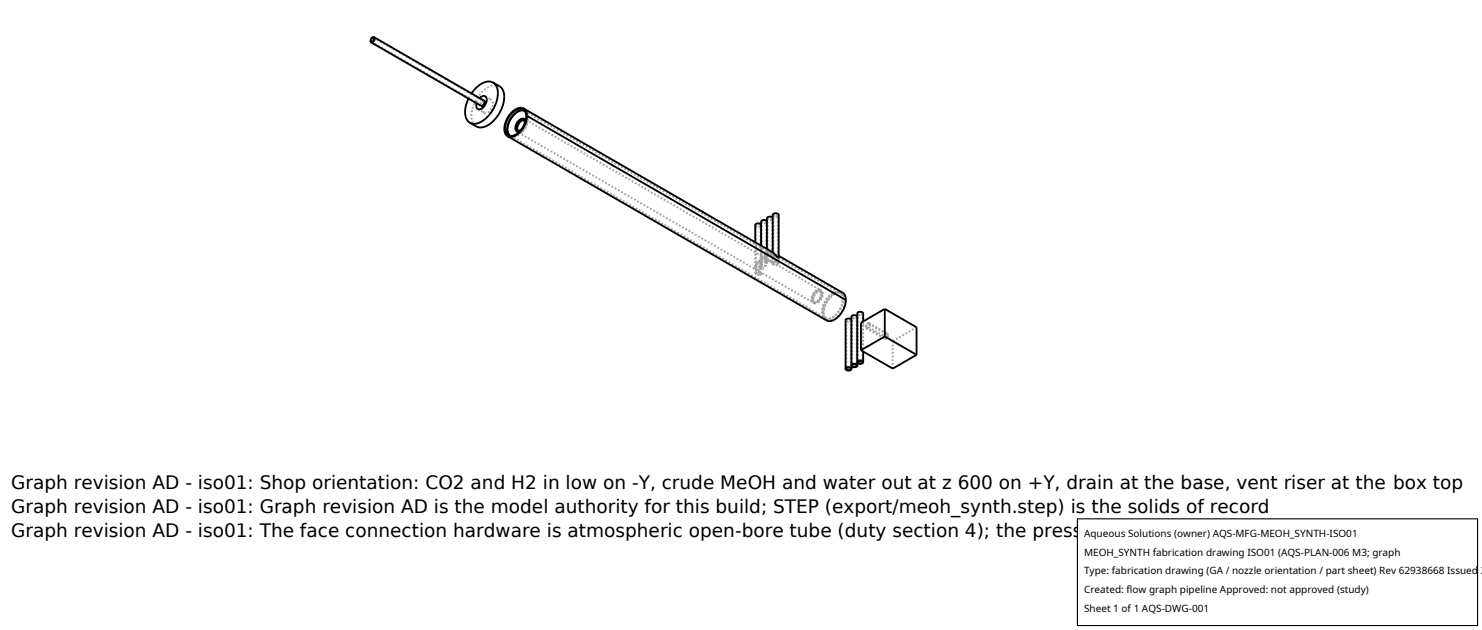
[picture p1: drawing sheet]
<svg xmlns="http://www.w3.org/2000/svg" width="212mm" height="90mm" viewBox="0 0 212 90" stroke-linecap="round" stroke-linejoin="round" font-family="sans-serif">
<g fill="none" stroke="#a0a0a0" stroke-width=".26" stroke-dasharray=".3 .3" stroke-linecap="butt">
<path d="M53.1 6l15.7 9M53.4 5.4l15.7 9.1M67.3 13.3l-.4 .8M68.2 15.6l1 .5M68.5 14l-.4 .8M68.8 15l.2-.1 .1-.3M69 15.4v.4l.2 .3M69.1 14.5l-.4 .2 .1 .3M69.1 14.4h-.2l-.2 .2-.1 .3 .1 .2M69.1 14.6v-.1M69.2 16.1h.4l.4-.3 .3-.5 .1-.5M69.3 13.7l.9 .6"/>
<path d="M70.2 14.3l-.3-.1-.4 .3M70.4 14.8l-.2-.5M71.3 12.3l-.7-.1-.9 .2-.9 .7-.8 1.1-.5 1.2-.2 1.1 .2 .9 .5 .7M72.6 19.3l.3 .2M72.7 19.4l.2 .1M72.9 19.5l.3 .1 .5-.1 .8-.6 .7-1.1 .2-1M72.9 19.4l45 26M72.9 19.4l.3 .1 .4-.1 .9-.6 .7-1 .2-1M73.9 18.6l.2 .1M74 18.7h.1M74.1 18.9l42 24.3M74.1 18.9l.4-.1 .3-.3 .3-.4 .1-.6"/>
<path d="M74.1 18.7h.3l.3-.2 .3-.4 .1-.5M74.1 18.9l.3-.1 .4-.3 .3-.5 .1-.5M74.2 18.8l.6-.6 .3-.8M74.4 18.5l.4-.4 .1-.5M74.7 15.6l.3 .2M74.8 17.1l.1 .1M74.9 17l-.5 .2-.4 .5-.2 .7 .1 .4M74.9 17.2h-.1M75 15.9l35.4 20.4M75 15.8l-.2-.1M75 17.1h-.5l-.5 .6-.2 .7v.3l.2 .2M75.1 17.4l-.1-.1"/>
<path d="M75.1 17.1l34.7 20M75.1 17.6l-.2-.4M75.2 17.5l-.1-.4M75.4 16.8l-.1-.6-.3-.3M75.4 16.8l-.1-.7-.3-.3M107.9 38.1v.4h.2l.5-.5 .1-.5M107.9 32.1l.1 .2 .3 .1 .3-.1 .1-.2M107.9 38.1v-3.5M107.9 39.1v-.9l.2-.5 .4-.3 .2 .1v.2M107.9 39.1h.1M107.9 39.1l.1-.2 .3-.1 .3 .1 .1 .2M108 32.1l.3 .2 .3-.2"/>
<path d="M108 38l.1 .3 .1-.1 .3-.3 .1-.4M108 38.5v.6M108 39.1l.3-.2 .3 .2M108 38v-5.9M108 39.1v-.6M108.2 39.3h.1M108.2 39.3v-.4l.4-1.1M108.5 32h-.3l-.2 .1M108.5 37.3l-.4 .2-.1 .5M108.6 37.2h-.2l-.3 .2-.2 .7M108.6 32.1l-.1-.1M108.6 37.5l-.1-.2"/>
<path d="M108.6 37.8l-.1-.2-.3 .1-.2 .3v.5M108.6 39.1l-.1 .1-.3 .1M108.6 37.5v-5.4M108.6 39.1v-1.3M108.7 36.7l.1 .2 .3 .1 .3-.2 .2-.2M108.7 31.7l.1 .1 .3 .1 .3-.1 .2-.1M108.7 36.9l.1 .2 .3 .1 .3-.2 .2-.2M108.7 38l.1 .4h.1l.5-.4 .2-.4M108.7 36.7v-1.6M108.7 38v-1.1M108.7 37.5l-.1-.3M108.7 37.7l-.3 1.1-.1 .5"/>
<path d="M108.7 39.1l-.1 .1-.3 .1M108.7 37.5v-5.4M108.7 39.1v-1.4M108.8 31.7l.3 .1 .3-.1M108.8 36.7l.1 .1 .2 .1 .2-.1 .1-.2M108.8 36.9l.1 .2h.2l.3-.3M108.8 37.9l.1 .2h.1l.4-.5M108.8 36.7v-5M108.8 37.9v-1M109.4 31.5h-.4l-.2 .2M109.4 36.5l-.4-.1-.2 .3M109.4 36.7l-.4-.1-.2 .3"/>
<path d="M109.4 37.5h-.4l-.2 .4M109.4 36.4h-.5l-.2 .3M109.4 36.6h-.4l-.3 .3M109.4 37.4h-.2l-.3 .1-.2 .5M109.4 31.7v-.2M109.4 36.6v-.1M109.4 36.8v-.1M109.4 37.6v-.1M109.4 36.6v-4.9M109.4 37.6v-.8M109.5 36.1l.4 .2 .5-.1M109.5 31.2l.1 .1 .3 .1h.4l.1-.2"/>
<path d="M109.5 36.3l.4 .2h.5M109.5 37.1l.3 .2 .5 .2M109.5 36.1v-.5M109.5 37.1v-.8M109.6 36.6l-.2-.2M109.6 31.7l-.1-.1M109.6 36.8l-.2-.2M109.6 37.6l-.2-.2M109.6 36.6v-4.9M109.6 37.6v-.8M109.6 31.2l.4 .2 .3-.2M109.6 36.1l.3 .2 .4-.1"/>
<path d="M109.6 37.2l.7 .2M109.6 36.3l.3 .2 .4-.1M109.6 36.1v-4.9M109.6 37.2v-.9M109.8 37.1h-.3M109.9 37.2h-.3M109.9 37.2l.4 .2M110.2 31h-.3l-.3 .2M110.2 36.1l-.4-.1-.2 .1M110.2 37.4l-.3-.2M110.2 36.3l-.4-.1-.2 .1M110.3 36.1l-.5-.1-.3 .1"/>
<path d="M110.3 36.3l-.5-.1-.3 .1M110.3 37.6l-.5-.5M110.3 31.2l-.1-.2M110.3 36.2l-.1-.1M110.3 37.4h-.1M110.3 36.4l-.1-.1M110.3 36.2v-5M110.3 37.4v-1M110.3 37.5h.1M110.3 37.5l6.9 3.9M110.4 36l.6 .4M110.4 30.7l.1 .2h.3h.3l.1-.2"/>
<path d="M110.4 36.3l.4 .2M110.4 37.6l.1 .2 .3 .1 .3-.1 .1-.1M110.4 37.6v-1.3M110.4 36.2l-.1-.1M110.4 31.2v-.1M110.4 36.5l-.1-.2M110.4 37.5l-.1 .1M110.4 36.2v-5M110.4 37.5v-1M110.4 36.1v-.1M110.5 30.7l.3 .2 .3-.2M110.5 36.1l.4 .2"/>
<path d="M110.5 37.6l.3 .2 .3-.2M110.5 36.4l.5 .3 .1 .4M110.5 36.1v-5.4M110.5 37.6v-1.2M110.7 37.4l.2 .1M110.7 37.4l-.2 .1-.1 .1M110.8 37.2l-.4-.9M110.8 37.2l-.1 .2M110.8 36.5l.3 .4 .1 .6M110.8 36.5l9.1 5.3M110.9 37.5h-.3l-.1 .1M110.9 36.3l.2 .3"/>
<path d="M110.9 37.3v.2M110.9 37.3l-.4-.9M111 36.4l.2 .3M111 36.4l.2 .1M111 30.6l-.3-.1-.2 .2M111 36.6l-.5-.5M111.1 37.6v-.2M111.1 37.6l.1 .1M111.1 30.7l-.1-.1M111.1 36.6h-.1M111.1 37.1v.3M111.1 36.6v-5.9"/>
<path d="M111.1 37.6v-.5M111.2 37.7v-.2M116.1 43.2h.4l.4-.3 .3-.5 .2-.5M116.1 43.2h.4l.4-.3 .4-.5 .1-.5M116.1 43.2l.2 .1M116.2 43.1h.3l.4-.3 .3-.4 .1-.5M116.2 43.1h.2M116.3 43.3h.4l.4-.3 .3-.5 .1-.5M116.4 43.1l.3 .1 .4-.3 .2-.4 .1-.5M117.1 41.5l-.5 .1-.4 .5-.2 .6 .2 .4M117.1 41.5l.1 .1M117.2 41.4l-.6 .1-.5 .5-.2 .7v.3l.2 .2"/>
<path d="M117.2 41.4l.1 .1M117.2 41.4h-.5l-.6 .6-.2 .7 .2 .5M117.2 41.6l-.4 .1-.4 .5-.2 .6 .2 .3M117.3 41.9l-.2-.4M117.3 41.5h-.5l-.5 .6-.2 .7v.3l.2 .2M117.4 41.9l-.2-.5M117.4 42l-.2-.4M117.5 42l-.2-.5M117.8 45.4l.4 .1h.4l.9-.6 .7-1.1 .2-1.1M117.8 45.4l.3 .2M117.9 45.4l.3 .1 .4-.1 .8-.6 .7-1 .3-1M118.1 45.6l.4 .1 .4-.1 .9-.6 .6-1 .3-1.1"/>
<path d="M119.9 41.8l-.5-.1-.5 .2-.5 .4-.5 .7-.3 .7-.1 .7 .1 .6 .3 .4M120 41.8l-.5-.1-.6 .2-.5 .4-.5 .6-.4 .7-.1 .8 .1 .6 .3 .4M120 41.8l.3 .1M120.3 41.9l-.6-.1-.5 .2-.6 .5-.4 .6-.4 .8-.1 .7 .1 .6 .3 .4M120.3 41.8l-.5-.1-.6 .2-.6 .5-.6 .7-.3 .8-.1 .8 .1 .6 .3 .5M120.4 42.8l-.2-.6-.3-.4M120.4 42.7l-.1-.6-.3-.3M120.7 42.9l-.1-.6-.3-.4M120.9 45.7l.2-.1h.3M120.9 45.7v7M121.4 45.6l.1 .1M121.5 45.7l-.3 .2-.3-.2"/>
<path d="M121.5 45.7v7M121.6 45.6v.1M121.6 45.7l-.1 .2-.3 .1-.3-.1-.1-.2M121.6 45.7v6.6M121.7 45.2l.2-.1h.3M121.7 45.2v7M122.2 45.1l.1 .1M122.3 45.2l-.3 .2-.3-.2M122.3 45.2v7M122.4 45.2h.1M122.5 45.2l-.1 .2-.3 .1-.4-.1-.1-.2M122.5 45.2v6.6"/>
<path d="M122.5 44.8l.2-.2h.4M122.5 44.8v6.9M123.1 44.6l.1 .2M123.2 44.8l-.3 .1h-.3l-.1-.1M123.2 44.8v6.9M123.3 44.8l-.1 .1-.3 .1-.3-.1-.2-.1M123.3 45.9v4.3M123.7 46.9l.3-.1 .2-.5M123.7 46.9l2.7 1.5M123.8 46.8l.2-.1 .2-.3M123.8 46.8l2.6 1.5M124.1 46.2l-.3 .2v.4"/>
<path d="M124.1 46.2l2.6 1.6M124.1 46.1l-.2 .1-.2 .2-.1 .3 .1 .2M124.1 46.1l2.7 1.6M124.2 46.4l-.1-.2M124.2 46.3l-.1-.2M126.4 48.4l.3-.1 .2-.4M126.4 48.3l.2-.1 .2-.3M126.7 47.8l-.3 .1v.4M126.8 47.7h-.2l-.3 .2v.3l.1 .2M126.8 47.9l-.1-.1M126.9 47.9l-.1-.2M127.5 48.7l-4.5-2.6"/>
<path d="M127.5 52.6v-3.9M127.5 48.7l3.4-2"/>
</g>
<g fill="none" stroke="#000" stroke-width=".26">
<path d="M53.1 5.5l.2-.1 .1 .2-.1 .2-.2 .2-.1-.2zM53.4 5.3l15.7 9.1 .1 .1-.1 .4-.2 .2h-.2l-15.7-9M53.4 5.3l.1 .2-.1 .3-.2 .2-.2 .1M53.4 5.3h-.2l-.2 .3-.1 .3 .1 .2M66.9 14.1l-.4 1-.1 1.1 .2 .8 .5 .5M68.5 14l.5-.3 .4 .1 .1 .5-.2 .6-.4 .6-.5 .1-.3-.3v-.5M69.5 14.5l-.4 .4-.1 .5M70.4 11.8l1.1 .7 .3 .3 .2 .5-.1 1.3-.6 1.5-.9 1.2-.6 .5-.6 .3-.5 .1h-.4l-1.2-.7M70.4 11.8l.5 .5 .2 .9-.1 1.2-.6 1.2-.7 1-.9 .8-.9 .3-.8-.2M70.4 11.8l-.6-.2-.9 .3-.8 .5-.8 .9M72.5 19.5l45.6 26.3 .4 .1 .4-.1 1-.7 .6-1.1 .3-1.2M72.9 19.4h.1"/>
<path d="M73.2 16.1l.7-.5h.7l.4 .4 .1 .7-.2 1-.6 .9-.7 .6-.7 .2-.3-.1-.3-.2-.1-.5v-.4l.3-1.1zM73.8 18.8l.3 .1M73.8 18.8h.4M73.9 18.8l.1 .1M74 18.9h.1zM74.8 15.5l.3 .4 .2 .6M74.8 15.5l-.6-.1-.6 .2-.6 .5-.5 .7-.3 .8-.2 .7 .1 .7 .4 .5M74.8 15.5l35.6 20.6 .7 .7 .1-6.1-.1-.2h-.5l-.2 .2v5.3M74.8 17.2l-.3 .1-.4 .4-.2 .5 .1 .5M74.8 15.7h-.4l-.6 .3-.5 .4-.5 .7-.3 .7-.1 .6 .1 .6 .2 .4M74.8 17l.2 .3M74.8 17h-.5l-.5 .6-.2 .7 .2 .5"/>
<path d="M74.8 17l.2 .1M74.9 17l.1 .1M74.9 17.6v-.4l-.3-.1-.4 .1-.3 .4-.2 .5 .1 .4 .3 .2 .3-.2M75 15.9l-.5-.1-.6 .2-.5 .4-.5 .6-.3 .7-.1 .7 .1 .7 .3 .3M75 17.1h.1M75 17.1h.1zM75.3 16.5l-.3 1.3-.7 1-1 .7-.4 .1-.4-.1M75.3 16.5l45.5 26.3M108.7 32.1l-.4-.2-.4 .2v2.5M109.5 31.6l-.4-.2-.4 .2v3.5M110.4 31.1l-.5-.2-.4 .3v4.4M111.2 36.5l9.2 5.3 .3 .4 .1 .6"/>
<path d="M120.8 52.7l.1-.2 .3-.1 .3 .1 .1 .2M120.8 52.7l.1 .1 .3 .1 .3-.1 .1-.1M120.9 52.6l.4-.1 .2 .2-.2 .1h-.2l-.2-.1zM121.6 45.6l-.4-.1-.4 .2v7M121.6 52.2l.1-.2 .3-.1 .3 .1 .2 .2M121.6 52.2l.1 .2h.3h.3l.2-.2M121.6 52.3v.4M121.7 52.1l.4-.1 .2 .2-.1 .1-.3 .1-.2-.1zM122.4 45.2l-.5-.2-.3 .2v7M122.4 51.7l.1-.2h.3h.4l.1 .2M122.4 51.7l.1 .2 .3 .1 .3-.1 .2-.2M122.5 51.8v.4"/>
<path d="M122.6 51.6l.3-.1 .3 .2-.4 .2-.2-.1zM123 50l4.5 2.6 3.4-1.9M123.3 45.9v-1.2l-.3-.2-.4 .1-.2 .2v6.9M123.3 50.2v1.5M126.4 44.1l-3.4 2v3.9M126.4 44.1l4.5 2.6v4M126.4 48l4.5 2.7M126.4 44.1v3.9M126.4 48l-3.4 2"/>
</g>
<path d="M153.9 74.1h57.1v15.2h-57.1z" fill="#fff" stroke="#000" stroke-width=".16"/>
<g font-size="2.6">
<text x="1.6" y="69.8">Graph revision AD - iso01: Shop orientation: CO2 and H2 in low on -Y, crude MeOH and water out at z 600 on +Y, drain at the base, vent riser at the box top</text>
<text x="1.6" y="73.3">Graph revision AD - iso01: Graph revision AD is the model authority for this build; STEP (export/meoh_synth.step) is the solids of record</text>
<text x="1.6" y="76.7">Graph revision AD - iso01: The face connection hardware is atmospheric open-bore tube (duty section 4); the pressure-part flanges carry the Class 600 rating</text>
</g>
<g font-size="1.4">
<text x="154.8" y="76.6">Aqueous Solutions (owner) AQS-MFG-MEOH_SYNTH-ISO01</text>
<text x="154.8" y="79.3">MEOH_SYNTH fabrication drawing ISO01 (AQS-PLAN-006 M3; graph</text>
<text x="154.8" y="82">Type: fabrication drawing (GA / nozzle orientation / part sheet) Rev 62938668 Issued 2</text>
<text x="154.8" y="84.7">Created: flow graph pipeline Approved: not approved (study)</text>
<text x="154.8" y="87.4">Sheet 1 of 1 AQS-DWG-001</text>
</g>
</svg>
